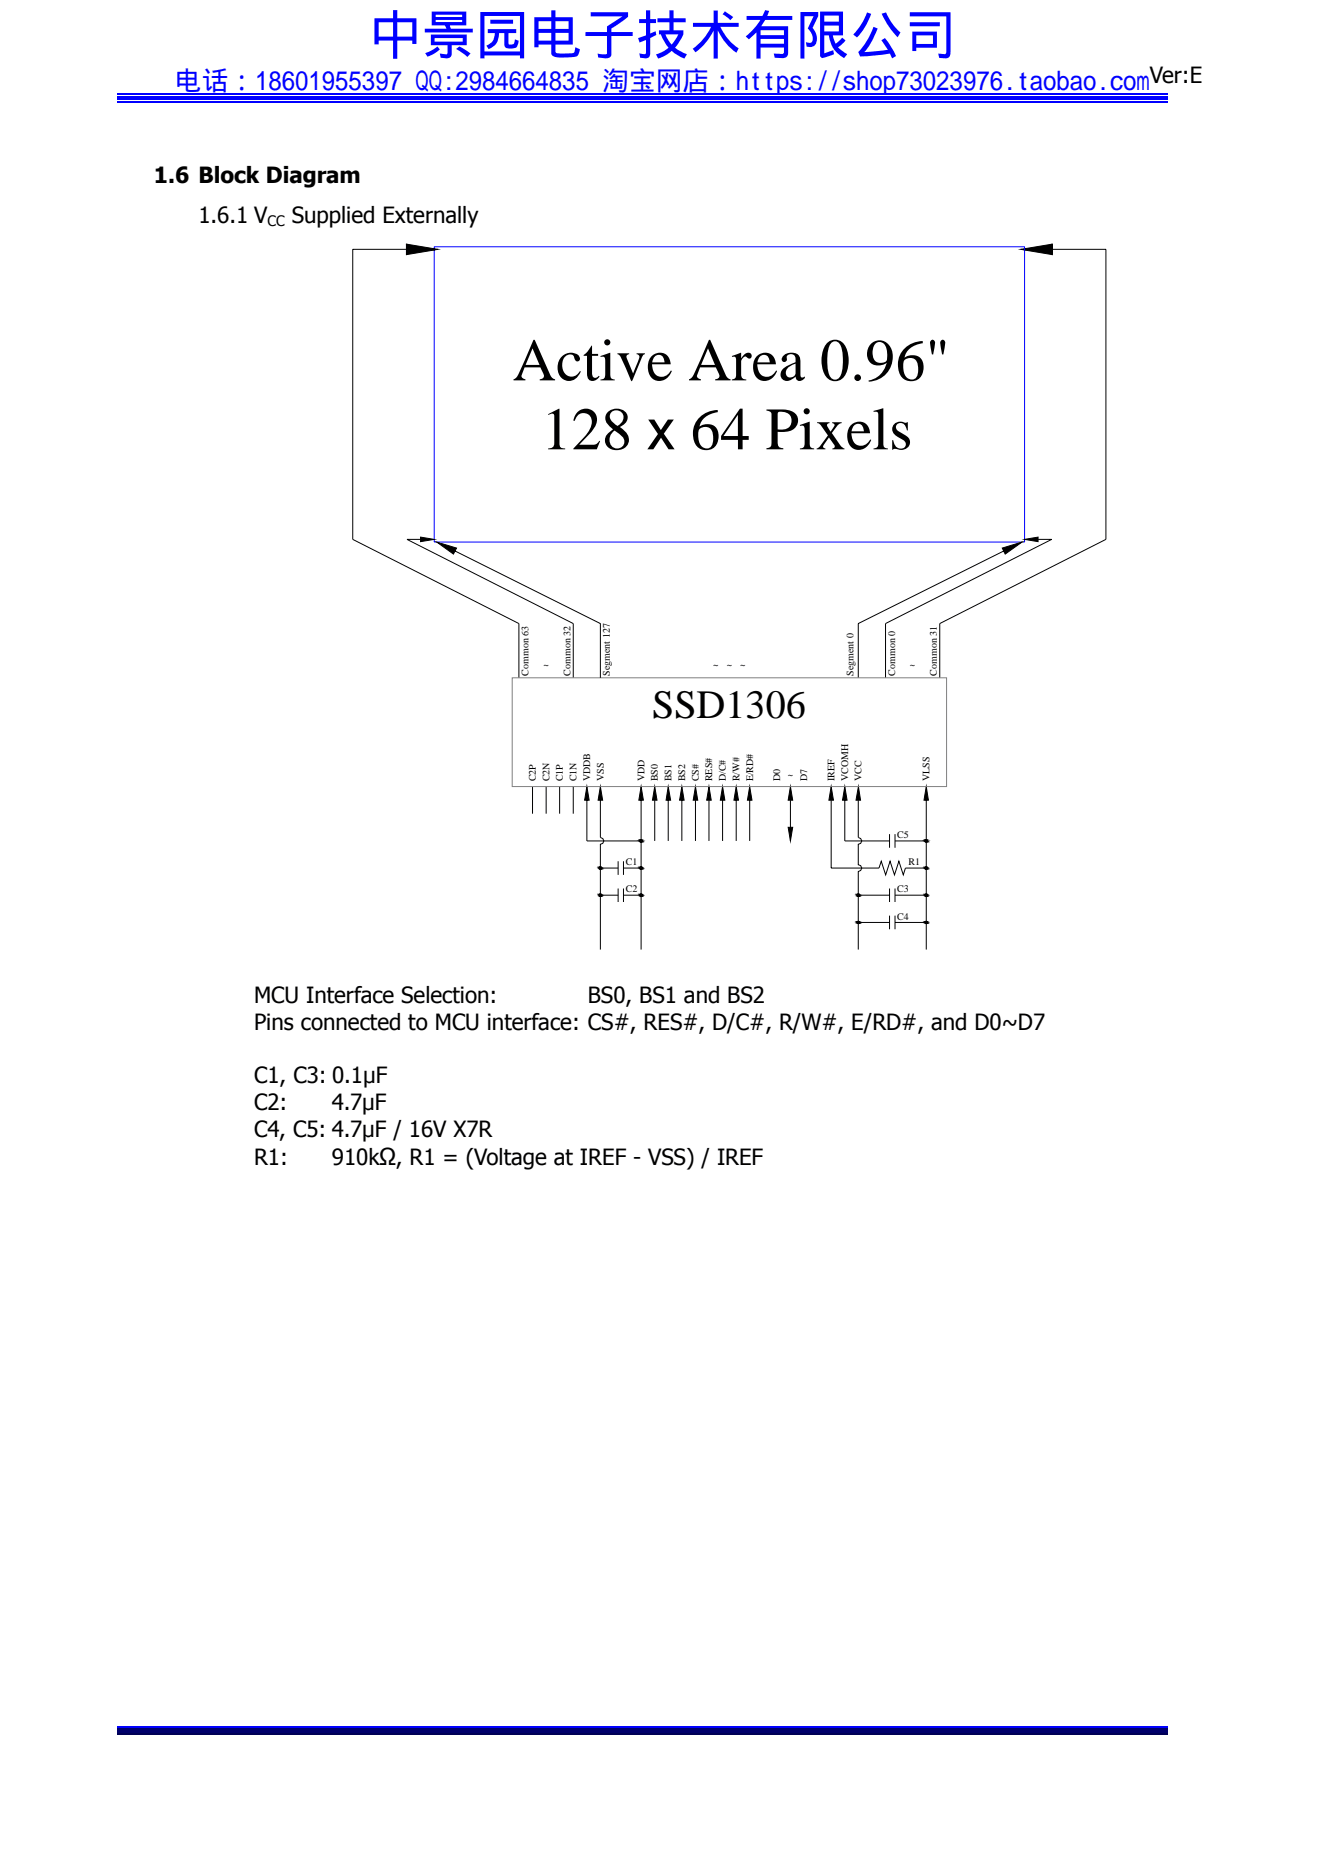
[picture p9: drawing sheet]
<svg xmlns="http://www.w3.org/2000/svg" width="210mm" height="297mm" viewBox="0 0 210 297" stroke-linecap="round" stroke-linejoin="round" font-family="sans-serif">
<path d="M18.6 16.1h166.5" fill="none" stroke="#00f" stroke-width=".25"/>
<path d="M18.6 15.2h166.5v.5h-166.5z" fill="#00f"/>
<path d="M18.6 14.8h166.5M18.6 273.6h166.5" fill="none" stroke="#00f" stroke-width=".25"/>
<path d="M18.6 273.7h166.5v.8h-166.5z" fill="#00006b"/>
<path d="M18.6 274.7h166.5" fill="none" stroke="#005" stroke-width=".25"/>
<g fill="none" stroke="#000" stroke-width=".16">
<path d="M64.4 38.8h.2v1.4h-.2zM64.5 39.5h-8.6v45.9l26.3 13.4v8.6M64.5 38.7l4.3 .7v.2l-4.3-.7zM64.5 38.7h-.1v.1M68.8 39.4l.6 .1-.6 .1M162.3 39.4l4.4-.7v.2l-4.3 .7zM162.3 39.4l-.5 .1 .5 .1M162.4 39.4l4.3 .7v.2l-4.4-.7zM166.6 38.8h.2v1.4h-.2zM166.6 38.7h.2v.1M166.7 39.5h8.6v45.9l-26.4 13.4v8.6M64.4 40.2v.1h.1"/>
<path d="M64.5 40.1l4.3-.7v.2l-4.3 .7zM166.8 40.2v.1h-.2M66.7 85.1l2.1 .3-2.1 .4zM66.7 85.4h-2.2l26.3 13.4v8.6M69.2 85.9l3.1 .9-.4 1zM72.1 87.3l23 11.5v8.6M158.8 86.8l3.2-.9-2.7 1.9zM159.1 87.3l-23.1 11.5v8.6M162.4 85.4l2.1-.3v.7zM164.5 85.4h2.2l-26.4 13.4v8.6M84.4 124.6v4.3M86.6 124.6v4.3"/>
<path d="M88.7 124.6v4.3M90.8 124.6v4.3M93 124.6l.4 2.2h-.8zM93 126.8v6.4h8.6M94.9 137.5l.4 .2h-.3zM94.9 137.5h.5l-.1 .2zM95 137.4h.3zM95 137.4l.4 .1h-.5zM95 137.4h.3l.1 .1zM95 137.7h.3zM95.1 124.6l.4 2.2h-.7zM95.1 126.8v5.9l.4 .1 .2 .4-.2 .4-.4 .2v16.6"/>
<path d="M95.1 137.5h2.9M98 136.4v2.2M98.8 137.5h2.8M98.8 136.4v2.2M101.4 137.5l.3 .2h-.2zM101.4 137.5h.4l-.1 .2zM101.4 133.2l.3 .2h-.2zM101.4 133.2h.4l-.1 .2zM101.5 137.4h.2zM101.5 137.4l.3 .1h-.4zM101.5 137.4h.2l.1 .1zM101.5 137.7h.2z"/>
<path d="M101.5 133.1h.2zM101.5 133.1l.3 .1h-.4zM101.5 133.1h.2l.1 .1zM101.5 133.4h.2zM101.6 124.6l.4 2.2h-.8zM101.6 126.8v23.6M103.8 124.6l.3 2.2h-.7zM103.8 126.8v6.4M105.9 124.6l.4 2.2h-.7zM105.9 126.8v6.4M108.1 124.6l.3 2.2h-.7zM108.1 126.8v6.4"/>
<path d="M110.2 124.6l.4 2.2h-.7zM110.2 126.8v6.4M112.4 124.6l.3 2.2h-.7zM112.4 126.8v6.4M114.5 124.6l.4 2.2h-.7zM114.5 126.8v6.4M116.7 124.6l.3 2.2h-.7zM116.7 126.8v6.4M118.8 124.6l.4 2.2h-.8zM118.8 126.8v6.4M124.9 131.1h.7l-.3 2.1zM125.3 124.6l.3 2.2h-.7z"/>
<path d="M125.3 126.8v6.4M131.7 124.6l.4 2.2h-.7zM131.7 126.8v10.7h7.6l.4-1.1 .7 2.2 .7-2.2 .7 2.2 .7-2.2 .7 2.2 .3-1.1h3.3M133.9 124.6l.3 2.2h-.7zM133.9 126.8v6.4h7.1M136 126.8v5.9l.4 .1 .2 .4-.2 .4-.4 .2v3.2l.4 .1 .2 .4-.2 .4-.4 .2v12.3M136 124.6l.4 2.2h-.7zM141 132.1v2.2M141.8 132.1v2.2M141.8 133.2h5M146.6 137.5l.3 .2h-.3zM146.6 137.5h.4l-.1 .2z"/>
<path d="M146.6 133.2l.3 .2h-.3zM146.6 133.2h.4l-.1 .2zM146.6 137.4h.3zM146.6 137.4l.4 .1h-.4zM146.6 137.4h.3l.1 .1zM146.6 137.7h.3zM146.6 133.1h.3zM146.6 133.1l.4 .1h-.4zM146.6 133.1h.3l.1 .1zM146.6 133.4h.3zM146.8 124.6l.3 2.2h-.7zM146.8 126.8v23.6"/>
<path d="M94.9 141.8l.4 .2h-.3zM94.9 141.8h.5l-.1 .2zM95 141.7h.3zM95 141.7l.4 .1h-.5zM95 141.7h.3l.1 .1zM95 142h.3zM95.1 141.8h2.9M98 140.8v2.1M98.8 140.8v2.1M98.8 141.8h2.8M101.4 141.8l.3 .2h-.2zM101.4 141.8h.4l-.1 .2z"/>
<path d="M101.5 141.7h.2zM101.5 141.7l.3 .1h-.4zM101.5 141.7h.2l.1 .1zM101.5 142h.2zM135.8 141.8l.4 .2h-.3zM135.8 141.8h.4v.2zM135.8 146.1l.4 .2h-.3zM135.8 146.1h.4v.2zM135.9 141.7h.3zM135.9 141.7l.3 .1h-.4zM135.9 141.7h.3v.1zM135.9 142h.3z"/>
<path d="M135.9 146h.3zM135.9 146l.3 .1h-.4zM135.9 146h.3v.1zM135.9 146.3h.3zM136 141.8h5M136 146.1h5M141 140.8v2.1M141 145.1v2.1M141.8 140.8v2.1M141.8 145.1v2.1M141.8 141.8h5M141.8 146.1h5"/>
<path d="M146.6 141.8l.3 .2h-.3zM146.6 141.8h.4l-.1 .2zM146.6 146.1l.3 .2h-.3zM146.6 146.1h.4l-.1 .2zM146.6 141.7h.3zM146.6 141.7l.4 .1h-.4zM146.6 141.7h.3l.1 .1zM146.6 142h.3zM146.6 146h.3zM146.6 146l.4 .1h-.4zM146.6 146h.3l.1 .1zM146.6 146.3h.3z"/>
</g>
<g fill="#000">
<path d="M64.4 38.7l.1 .1zM68.8 39.4l.6 .1-.6 .1zM161.8 39.5l.5-.1 .1 .1-.1 .1zM166.7 38.7h.1v.1zM64.5 38.8l4.3 .7-4.3 .7zM64.4 40.2l.1 .1h-.1zM162.4 39.5l4.3-.7v1.4zM166.7 40.2h.1v.1zM66.7 85.1l2.1 .3-2.1 .4zM69.2 85.9l3.1 .9-.4 1zM158.8 86.8l3.2-.9-2.7 1.9zM162.4 85.4l2.1-.3v.7z"/>
<path d="M93 124.6l.4 2.2h-.8zM95.1 124.6l.4 2.2h-.7zM94.9 137.5l.4 .2h-.3zM94.9 137.5h.5l-.1 .2zM95 137.4l.4 .1h-.5zM95 137.4h.3l.1 .1zM95 137.7h.3zM95 137.4h.3zM101.6 124.6l.4 2.2h-.8zM101.4 137.5l.3 .2h-.2zM101.4 137.5h.4l-.1 .2zM101.4 133.2l.3 .2h-.2z"/>
<path d="M101.4 133.2h.4l-.1 .2zM101.5 137.4l.3 .1h-.4zM101.5 137.4h.2l.1 .1zM101.5 137.7h.2zM101.5 133.1l.3 .1h-.4zM101.5 133.1h.2l.1 .1zM101.5 133.4h.2zM101.5 137.4h.2zM101.5 133.1h.2zM103.8 124.6l.3 2.2h-.7zM105.9 124.6l.4 2.2h-.7zM108.1 124.6l.3 2.2h-.7z"/>
<path d="M110.2 124.6l.4 2.2h-.7zM112.4 124.6l.3 2.2h-.7zM114.5 124.6l.4 2.2h-.7zM116.7 124.6l.3 2.2h-.7zM118.8 124.6l.4 2.2h-.8zM125.3 124.6l.3 2.2h-.7zM124.9 131.1h.7l-.3 2.1zM131.7 124.6l.4 2.2h-.7zM133.9 124.6l.3 2.2h-.7zM136 124.6l.4 2.2h-.7zM146.8 124.6l.3 2.2h-.7zM146.6 137.5l.3 .2h-.3z"/>
<path d="M146.6 137.5h.4l-.1 .2zM146.6 133.2l.3 .2h-.3zM146.6 133.2h.4l-.1 .2zM146.6 137.4l.4 .1h-.4zM146.6 137.4h.3l.1 .1zM146.6 137.7h.3zM146.6 133.1l.4 .1h-.4zM146.6 133.1h.3l.1 .1zM146.6 133.4h.3zM146.6 137.4h.3zM146.6 133.1h.3zM94.9 141.8l.4 .2h-.3z"/>
<path d="M94.9 141.8h.5l-.1 .2zM95 141.7l.4 .1h-.5zM95 141.7h.3l.1 .1zM95 142h.3zM95 141.7h.3zM101.4 141.8l.3 .2h-.2zM101.4 141.8h.4l-.1 .2zM101.5 141.7l.3 .1h-.4zM101.5 141.7h.2l.1 .1zM101.5 142h.2zM101.5 141.7h.2zM135.8 141.8l.4 .2h-.3z"/>
<path d="M135.8 141.8h.4v.2zM135.8 146.1l.4 .2h-.3zM135.8 146.1h.4v.2zM135.9 141.7l.3 .1h-.4zM135.9 141.7h.3v.1zM135.9 142h.3zM135.9 146l.3 .1h-.4zM135.9 146h.3v.1zM135.9 146.3h.3zM135.9 141.7h.3zM135.9 146h.3zM146.6 141.8l.3 .2h-.3z"/>
<path d="M146.6 141.8h.4l-.1 .2zM146.6 146.1l.3 .2h-.3zM146.6 146.1h.4l-.1 .2zM146.6 141.7l.4 .1h-.4zM146.6 141.7h.3l.1 .1zM146.6 142h.3zM146.6 146l.4 .1h-.4zM146.6 146h.3l.1 .1zM146.6 146.3h.3zM146.6 141.7h.3zM146.6 146h.3z"/>
<path d="M64.4 38.8h.2v1.4h-.2z" fill-rule="evenodd"/>
<path d="M64.5 38.7l4.3 .7v.2l-4.3-.7z" fill-rule="evenodd"/>
<path d="M162.3 39.4l4.4-.7v.2l-4.3 .7z" fill-rule="evenodd"/>
<path d="M166.6 38.8h.2v1.4h-.2z" fill-rule="evenodd"/>
<path d="M64.5 40.1l4.3-.7v.2l-4.3 .7z" fill-rule="evenodd"/>
<path d="M162.4 39.4l4.3 .7v.2l-4.4-.7z" fill-rule="evenodd"/>
</g>
<path d="M68.8 39.1h93.6v46.8h-93.6z" fill="none" stroke="#00f" stroke-width=".16"/>
<path d="M81.2 107.4h68.8v17.2h-68.8z" fill="none" stroke="#808080" stroke-width=".16"/>
<g font-size="9.5">
<text x="81.2" y="60.3">Active Area 0.96&quot;</text>
<text x="85.8" y="71.2">128 x 64 Pixels</text>
</g>
<text font-size="8.5" fill="#00f" x="58.4" y="8.5">中景园电子技术有限公司</text>
<text font-size="6.4" x="103.3" y="113.8">SSD1306</text>
<text font-size="4.2" fill="#00f" x="27.7" y="14.2">电话：18601955397 QQ:2984664835 淘宝网店：https://shop73023976.taobao.com</text>
<g font-size="3.5">
<text x="182.2" y="13.2">Ver:E</text>
<text x="24.4" y="28.9">1.6 Block Diagram</text>
<text x="31.4" y="35.3">1.6.1 V</text>
<text x="46.2" y="35.3">Supplied Externally</text>
<text x="40.3" y="158.9">MCU Interface Selection:</text>
<text x="93.2" y="158.9">BS0, BS1 and BS2</text>
<text x="40.3" y="163.1">Pins connected to MCU interface: CS#, RES#, D/C#, R/W#, E/RD#, and D0~D7</text>
<text x="40.3" y="171.6">C1, C3: 0.1μF</text>
<text x="40.3" y="175.9">C2:</text>
<text x="52.6" y="175.9">4.7μF</text>
<text x="40.3" y="180.1">C4, C5: 4.7μF / 16V X7R</text>
<text x="40.3" y="184.6">R1:</text>
<text x="52.6" y="184.6">910kΩ, R1 = (Voltage at IREF - VSS) / IREF</text>
</g>
<text font-size="2.3" x="42.4" y="35.8">CC</text>
<g font-size="1.6">
<text x="83.8" y="107" transform="rotate(-90 83.8 107)">Common 63</text>
<text x="86.1" y="105.8">~</text>
<text x="90.4" y="107" transform="rotate(-90 90.4 107)">Common 32</text>
<text x="96.6" y="107.1" transform="rotate(-90 96.6 107.1)">Segment 127</text>
<text x="113" y="105.8">~</text>
<text x="115.2" y="105.8">~</text>
<text x="117.3" y="105.8">~</text>
<text x="135.3" y="107.1" transform="rotate(-90 135.3 107.1)">Segment 0</text>
<text x="141.8" y="107" transform="rotate(-90 141.8 107)">Common 0</text>
<text x="144.2" y="105.8">~</text>
<text x="148.5" y="107" transform="rotate(-90 148.5 107)">Common 31</text>
<text x="84.9" y="123.8" transform="rotate(-90 84.9 123.8)">C2P</text>
<text x="87.1" y="123.8" transform="rotate(-90 87.1 123.8)">C2N</text>
<text x="89.2" y="123.8" transform="rotate(-90 89.2 123.8)">C1P</text>
<text x="91.4" y="123.8" transform="rotate(-90 91.4 123.8)">C1N</text>
<text x="93.5" y="123.8" transform="rotate(-90 93.5 123.8)">VDDB</text>
<text x="95.7" y="123.8" transform="rotate(-90 95.7 123.8)">VSS</text>
<text x="102.1" y="123.8" transform="rotate(-90 102.1 123.8)">VDD</text>
<text x="104.3" y="123.8" transform="rotate(-90 104.3 123.8)">BS0</text>
<text x="106.4" y="123.8" transform="rotate(-90 106.4 123.8)">BS1</text>
<text x="108.6" y="123.8" transform="rotate(-90 108.6 123.8)">BS2</text>
<text x="110.7" y="123.8" transform="rotate(-90 110.7 123.8)">CS#</text>
<text x="112.9" y="123.8" transform="rotate(-90 112.9 123.8)">RES#</text>
<text x="115" y="123.8" transform="rotate(-90 115 123.8)">D/C#</text>
<text x="117.2" y="123.8" transform="rotate(-90 117.2 123.8)">R/W#</text>
<text x="119.4" y="123.8" transform="rotate(-90 119.4 123.8)">E/RD#</text>
<text x="123.6" y="123.8" transform="rotate(-90 123.6 123.8)">D0</text>
<text x="124.8" y="123.2">~</text>
<text x="127.9" y="123.8" transform="rotate(-90 127.9 123.8)">D7</text>
<text x="132.2" y="123.8" transform="rotate(-90 132.2 123.8)">IREF</text>
<text x="134.4" y="123.8" transform="rotate(-90 134.4 123.8)">VCOMH</text>
<text x="136.5" y="123.8" transform="rotate(-90 136.5 123.8)">VCC</text>
<text x="147.3" y="123.8" transform="rotate(-90 147.3 123.8)">VLSS</text>
<text x="99.2" y="137.1">C1</text>
<text x="142.2" y="132.8">C5</text>
<text x="144" y="137.1">R1</text>
<text x="99.2" y="141.4">C2</text>
<text x="142.2" y="141.4">C3</text>
<text x="142.2" y="145.7">C4</text>
</g>
</svg>
